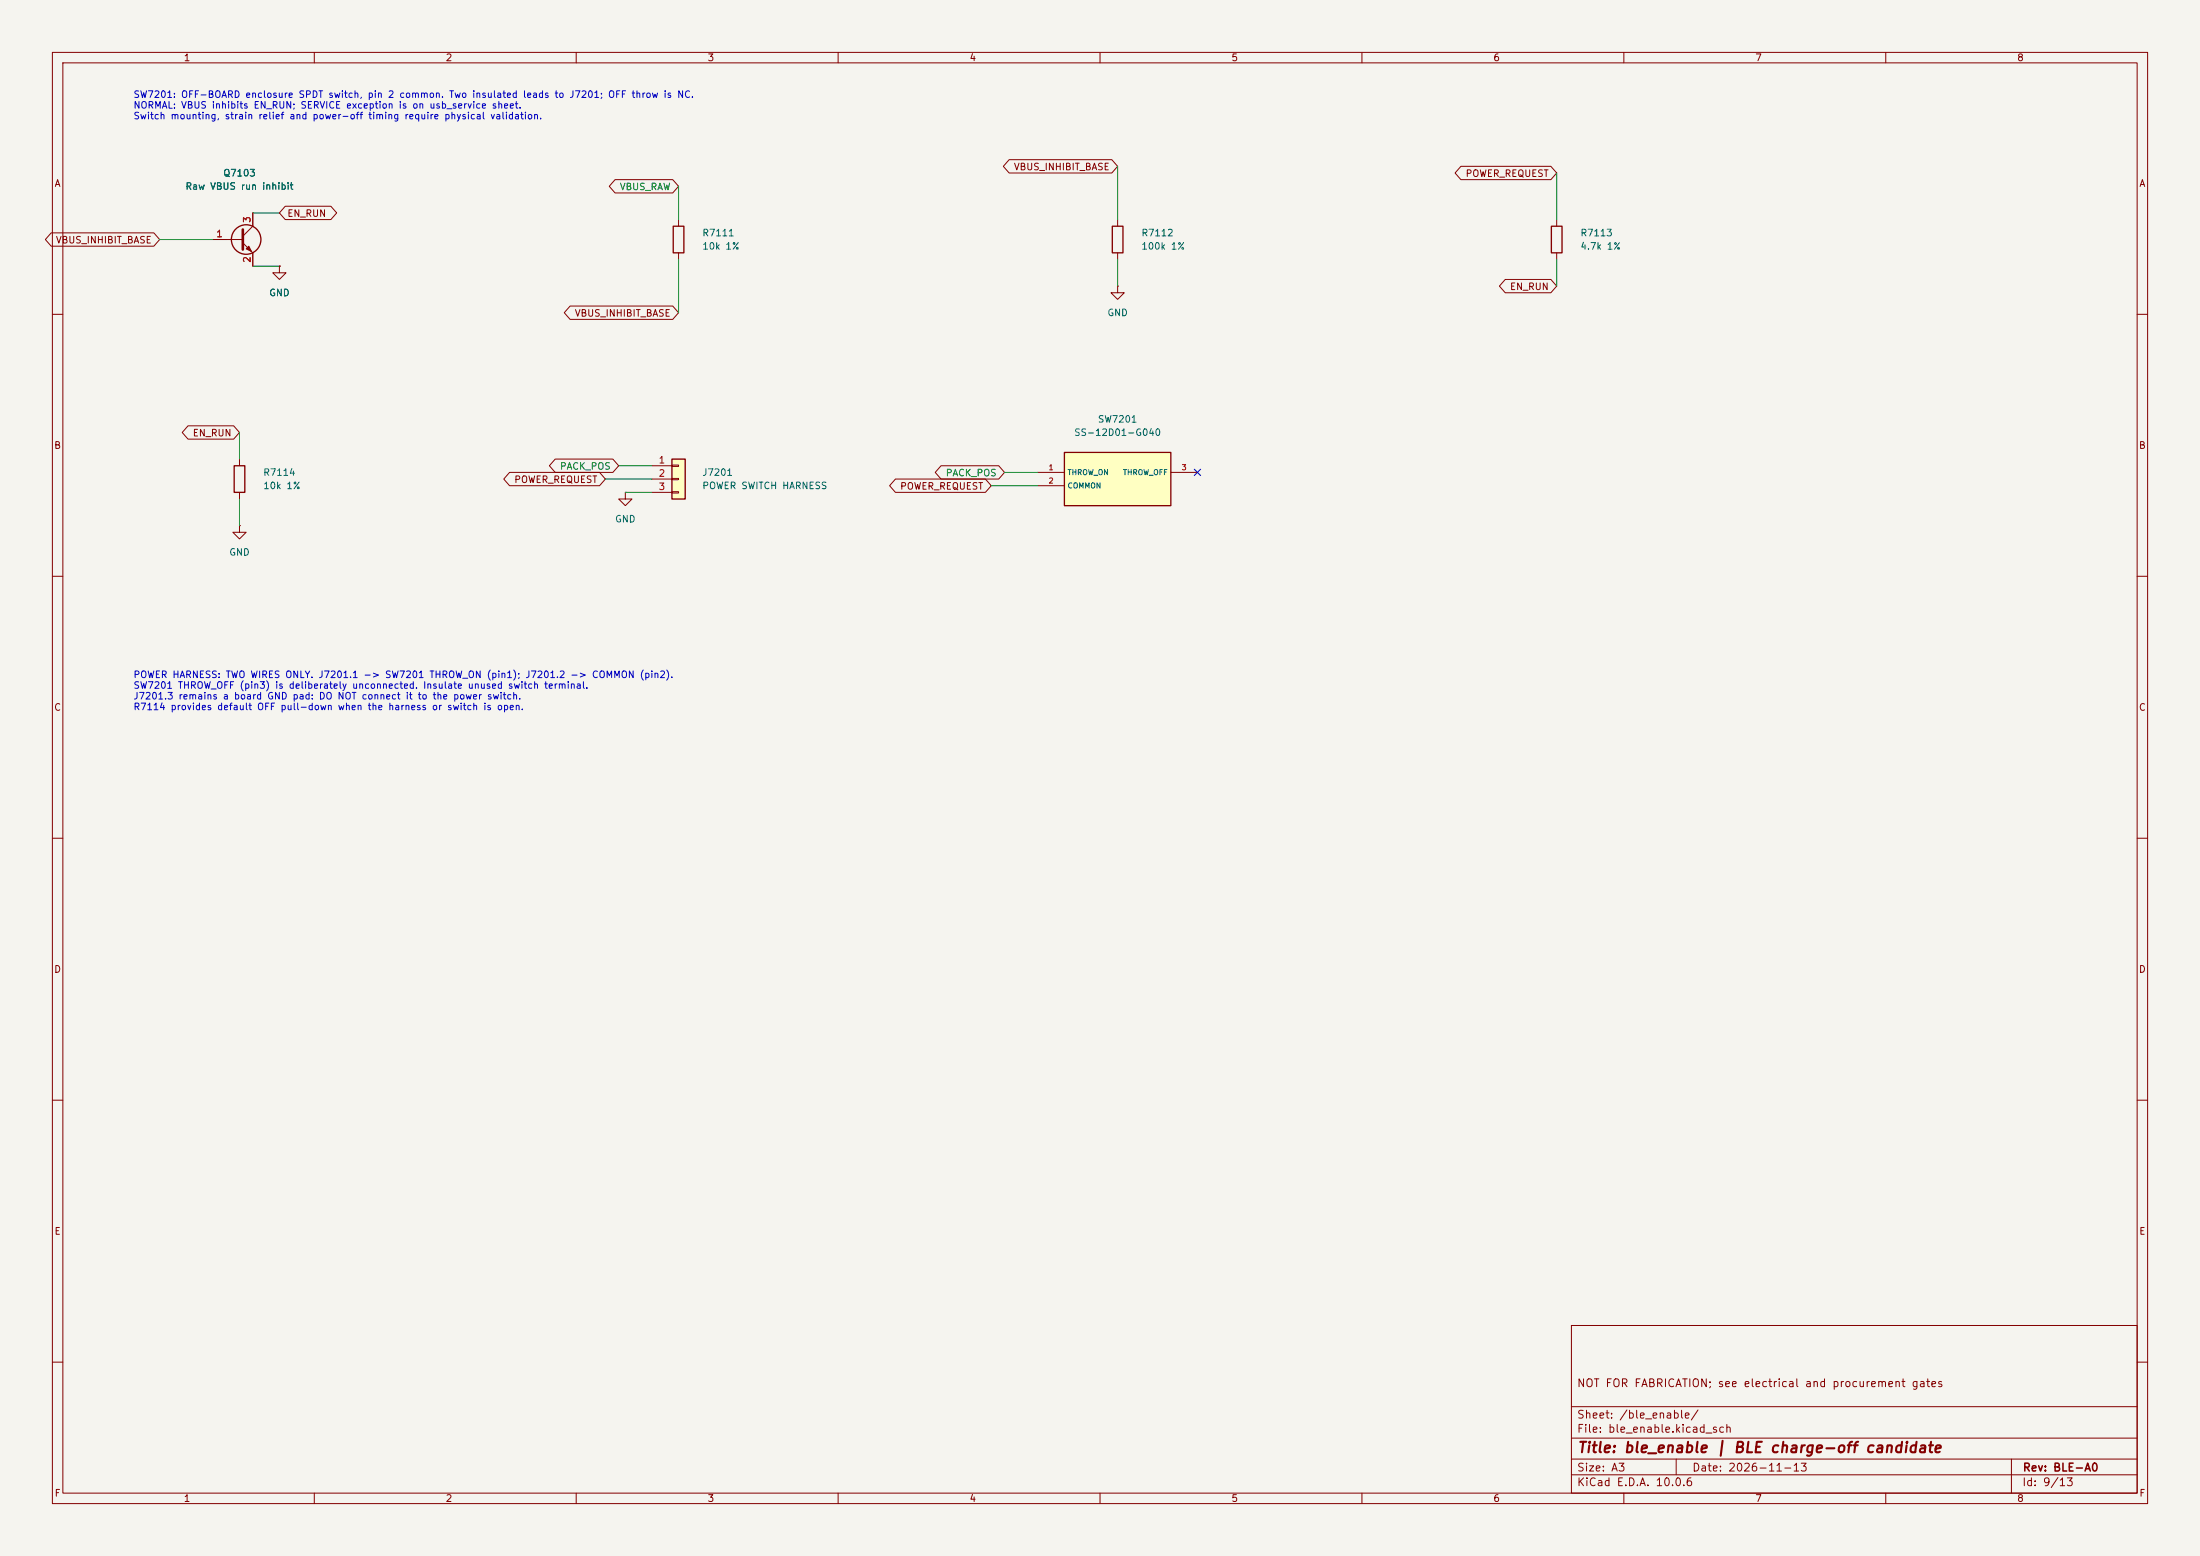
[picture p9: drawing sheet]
(kicad_sch
 (version 20260306)
 (generator "eeschema")
 (generator_version "10.0")
 (paper "A3")
 (title_block
  (title "ble_enable | BLE charge-off candidate")
  (date "2026-11-13")
  (rev "BLE-A0")
  (comment 1 "NOT FOR FABRICATION; see electrical and procurement gates"))
 (lib_symbols
  (symbol "BLE_Reviewed:SS-12D01-G040" (exclude_from_sim no) (in_bom yes) (on_board yes)
   (in_pos_files yes)
   (duplicate_pin_numbers_are_jumpers no)
   (property "Reference" "U" (at 0 7.62 0) (show_name no) (do_not_autoplace no) (effects (font (size 1.27 1.27))))
   (property "Value" "SS-12D01-G040" (at 0 -7.62 0) (show_name no) (do_not_autoplace no) (effects (font (size 1.27 1.27))))
   (property "Footprint" "" (at 0 0 0) (show_name no) (do_not_autoplace no) (hide yes) (effects (font (size 1.27 1.27))))
   (property "Datasheet" "" (at 0 0 0) (show_name no) (do_not_autoplace no) (hide yes) (effects (font (size 1.27 1.27))))
   (property "Description" "" (at 0 0 0) (show_name no) (do_not_autoplace no) (hide yes) (effects (font (size 1.27 1.27))))
   (symbol "SS-12D01-G040_0_1"
    (rectangle (start -10.16 5.08) (end 10.16 -5.08) (stroke (width 0.254) (type default)) (fill (type background))))
   (symbol "SS-12D01-G040_1_1"
    (pin passive line (at -15.24 1.27 0) (length 5.08) (name "THROW_ON" (effects (font (size 1 1)))) (number "1" (effects (font (size 1 1)))))
    (pin passive line (at -15.24 -1.27 0) (length 5.08) (name "COMMON" (effects (font (size 1 1)))) (number "2" (effects (font (size 1 1)))))
    (pin passive line (at 15.24 1.27 180) (length 5.08) (name "THROW_OFF" (effects (font (size 1 1)))) (number "3" (effects (font (size 1 1))))))
   (embedded_fonts no))
  (symbol "Connector_Generic:Conn_01x03"
   (pin_names
    (offset 1.016) (hide yes)) (exclude_from_sim no) (in_bom yes) (on_board yes)
   (in_pos_files yes)
   (duplicate_pin_numbers_are_jumpers no)
   (property "Reference" "J" (at 0 5.08 0) (show_name no) (do_not_autoplace no) (effects (font (size 1.27 1.27))))
   (property "Value" "Conn_01x03" (at 0 -5.08 0) (show_name no) (do_not_autoplace no) (effects (font (size 1.27 1.27))))
   (property "Footprint" "" (at 0 0 0) (show_name no) (do_not_autoplace no) (hide yes) (effects (font (size 1.27 1.27))))
   (property "Datasheet" "" (at 0 0 0) (show_name no) (do_not_autoplace no) (hide yes) (effects (font (size 1.27 1.27))))
   (property "Description" "Generic connector, single row, 01x03, script generated (kicad-library-utils/schlib/autogen/connector/)" (at 0 0 0) (show_name no) (do_not_autoplace no) (hide yes) (effects (font (size 1.27 1.27))))
   (symbol "Conn_01x03_1_1"
    (rectangle (start -1.27 3.81) (end 1.27 -3.81) (stroke (width 0.254) (type default)) (fill (type background)))
    (rectangle (start -1.27 2.667) (end 0 2.413) (stroke (width 0.1524) (type default)) (fill (type none)))
    (rectangle (start -1.27 0.127) (end 0 -0.127) (stroke (width 0.1524) (type default)) (fill (type none)))
    (rectangle (start -1.27 -2.413) (end 0 -2.667) (stroke (width 0.1524) (type default)) (fill (type none)))
    (pin passive line (at -5.08 2.54 0) (length 3.81) (name "Pin_1" (effects (font (size 1.27 1.27)))) (number "1" (effects (font (size 1.27 1.27)))))
    (pin passive line (at -5.08 0 0) (length 3.81) (name "Pin_2" (effects (font (size 1.27 1.27)))) (number "2" (effects (font (size 1.27 1.27)))))
    (pin passive line (at -5.08 -2.54 0) (length 3.81) (name "Pin_3" (effects (font (size 1.27 1.27)))) (number "3" (effects (font (size 1.27 1.27))))))
   (embedded_fonts no))
  (symbol "Device:R"
   (pin_numbers (hide yes))
   (pin_names
    (offset 0)) (exclude_from_sim no) (in_bom yes) (on_board yes)
   (in_pos_files yes)
   (duplicate_pin_numbers_are_jumpers no)
   (property "Reference" "R" (at 2.032 0 90) (show_name no) (do_not_autoplace no) (effects (font (size 1.27 1.27))))
   (property "Value" "R" (at 0 0 90) (show_name no) (do_not_autoplace no) (effects (font (size 1.27 1.27))))
   (property "Footprint" "" (at -1.778 0 90) (show_name no) (do_not_autoplace no) (hide yes) (effects (font (size 1.27 1.27))))
   (property "Datasheet" "" (at 0 0 0) (show_name no) (do_not_autoplace no) (hide yes) (effects (font (size 1.27 1.27))))
   (property "Description" "Resistor" (at 0 0 0) (show_name no) (do_not_autoplace no) (hide yes) (effects (font (size 1.27 1.27))))
   (symbol "R_0_1"
    (rectangle (start -1.016 -2.54) (end 1.016 2.54) (stroke (width 0.254) (type default)) (fill (type none))))
   (symbol "R_1_1"
    (pin passive line (at 0 3.81 270) (length 1.27) (name "" (effects (font (size 1.27 1.27)))) (number "1" (effects (font (size 1.27 1.27)))))
    (pin passive line (at 0 -3.81 90) (length 1.27) (name "" (effects (font (size 1.27 1.27)))) (number "2" (effects (font (size 1.27 1.27))))))
   (embedded_fonts no))
  (symbol "Transistor_BJT:MMBT3904"
   (pin_names
    (offset 0) (hide yes)) (exclude_from_sim no) (in_bom yes) (on_board yes)
   (in_pos_files yes)
   (duplicate_pin_numbers_are_jumpers no)
   (property "Reference" "Q" (at 5.08 1.905 0) (show_name no) (do_not_autoplace no) (effects (font (size 1.27 1.27)) (justify left)))
   (property "Value" "MMBT3904" (at 5.08 0 0) (show_name no) (do_not_autoplace no) (effects (font (size 1.27 1.27)) (justify left)))
   (property "Footprint" "Package_TO_SOT_SMD:SOT-23" (at 5.08 -1.905 0) (show_name no) (do_not_autoplace no) (hide yes) (effects (font (size 1.27 1.27)
    (italic yes)) (justify left)))
   (property "Datasheet" "https://www.onsemi.com/pdf/datasheet/pzt3904-d.pdf" (at 0 0 0) (show_name no) (do_not_autoplace no) (hide yes) (effects (font (size 1.27 1.27)) (justify left)))
   (property "Description" "0.2A Ic, 40V Vce, Small Signal NPN Transistor, SOT-23" (at 0 0 0) (show_name no) (do_not_autoplace no) (hide yes) (effects (font (size 1.27 1.27))))
   (property "Sim.Device" "NPN" (at 0 0 0) (show_name no) (do_not_autoplace no) (hide yes) (effects (font (size 1.27 1.27))))
   (property "Sim.Pins" "1=B 2=E 3=C" (at 0 0 0) (show_name no) (do_not_autoplace no) (hide yes) (effects (font (size 1.27 1.27))))
   (symbol "MMBT3904_0_1"
    (polyline (pts (xy -2.54 0) (xy 0.635 0)) (stroke (width 0) (type default)) (fill (type none)))
    (polyline (pts (xy 0.635 1.905) (xy 0.635 -1.905)) (stroke (width 0.508) (type default)) (fill (type none)))
    (circle (center 1.27 0) (radius 2.8194) (stroke (width 0.254) (type default)) (fill (type none))))
   (symbol "MMBT3904_1_1"
    (polyline (pts (xy 0.635 0.635) (xy 2.54 2.54)) (stroke (width 0) (type default)) (fill (type none)))
    (polyline (pts (xy 0.635 -0.635) (xy 2.54 -2.54)) (stroke (width 0) (type default)) (fill (type none)))
    (polyline (pts (xy 1.27 -1.778) (xy 1.778 -1.27) (xy 2.286 -2.286) (xy 1.27 -1.778)) (stroke (width 0) (type default)) (fill (type outline)))
    (pin input line (at -5.08 0 0) (length 2.54) (name "B" (effects (font (size 1.27 1.27)))) (number "1" (effects (font (size 1.27 1.27)))))
    (pin passive line (at 2.54 -5.08 90) (length 2.54) (name "E" (effects (font (size 1.27 1.27)))) (number "2" (effects (font (size 1.27 1.27)))))
    (pin passive line (at 2.54 5.08 270) (length 2.54) (name "C" (effects (font (size 1.27 1.27)))) (number "3" (effects (font (size 1.27 1.27))))))
   (embedded_fonts no))
  (symbol "power:GND"
   (power global)
   (pin_numbers (hide yes))
   (pin_names
    (offset 0) (hide yes)) (exclude_from_sim no) (in_bom yes) (on_board yes)
   (in_pos_files yes)
   (duplicate_pin_numbers_are_jumpers no)
   (property "Reference" "#PWR" (at 0 -6.35 0) (show_name no) (do_not_autoplace no) (hide yes) (effects (font (size 1.27 1.27))))
   (property "Value" "GND" (at 0 -3.81 0) (show_name no) (do_not_autoplace no) (effects (font (size 1.27 1.27))))
   (property "Footprint" "" (at 0 0 0) (show_name no) (do_not_autoplace no) (hide yes) (effects (font (size 1.27 1.27))))
   (property "Datasheet" "" (at 0 0 0) (show_name no) (do_not_autoplace no) (hide yes) (effects (font (size 1.27 1.27))))
   (property "Description" "Power symbol creates a global label with name \"GND\" , ground" (at 0 0 0) (show_name no) (do_not_autoplace no) (hide yes) (effects (font (size 1.27 1.27))))
   (symbol "GND_0_1"
    (polyline (pts (xy 0 0) (xy 0 -1.27) (xy 1.27 -1.27) (xy 0 -2.54) (xy -1.27 -1.27) (xy 0 -1.27)) (stroke (width 0) (type default)) (fill (type none))))
   (symbol "GND_1_1"
    (pin power_in line (at 0 0 270) (length 0) (name "" (effects (font (size 1.27 1.27)))) (number "1" (effects (font (size 1.27 1.27))))))
   (embedded_fonts no))
  (symbol "power:PWR_FLAG"
   (power global)
   (pin_numbers (hide yes))
   (pin_names
    (offset 0) (hide yes)) (exclude_from_sim no) (in_bom yes) (on_board yes)
   (in_pos_files yes)
   (duplicate_pin_numbers_are_jumpers no)
   (property "Reference" "#FLG" (at 0 1.905 0) (show_name no) (do_not_autoplace no) (hide yes) (effects (font (size 1.27 1.27))))
   (property "Value" "PWR_FLAG" (at 0 3.81 0) (show_name no) (do_not_autoplace no) (effects (font (size 1.27 1.27))))
   (property "Footprint" "" (at 0 0 0) (show_name no) (do_not_autoplace no) (hide yes) (effects (font (size 1.27 1.27))))
   (property "Datasheet" "" (at 0 0 0) (show_name no) (do_not_autoplace no) (hide yes) (effects (font (size 1.27 1.27))))
   (property "Description" "Special symbol for telling ERC where power comes from" (at 0 0 0) (show_name no) (do_not_autoplace no) (hide yes) (effects (font (size 1.27 1.27))))
   (symbol "PWR_FLAG_0_0"
    (pin power_out line (at 0 0 90) (length 0) (name "" (effects (font (size 1.27 1.27)))) (number "1" (effects (font (size 1.27 1.27))))))
   (symbol "PWR_FLAG_0_1"
    (polyline (pts (xy 0 0) (xy 0 1.27) (xy -1.016 1.905) (xy 0 2.54) (xy 1.016 1.905) (xy 0 1.27)) (stroke (width 0) (type default)) (fill (type none))))
   (embedded_fonts no))
  (symbol "BLE_Reviewed:WirePads_3"
   (pin_names
    (offset 1.016) (hide yes)) (exclude_from_sim no) (in_bom yes) (on_board yes)
   (in_pos_files yes)
   (duplicate_pin_numbers_are_jumpers no)
   (property "Reference" "J" (at 0 5.08 0) (show_name no) (do_not_autoplace no) (effects (font (size 1.27 1.27))))
   (property "Value" "Conn_01x03" (at 0 -5.08 0) (show_name no) (do_not_autoplace no) (effects (font (size 1.27 1.27))))
   (property "Footprint" "" (at 0 0 0) (show_name no) (do_not_autoplace no) (hide yes) (effects (font (size 1.27 1.27))))
   (property "Datasheet" "" (at 0 0 0) (show_name no) (do_not_autoplace no) (hide yes) (effects (font (size 1.27 1.27))))
   (property "Description" "Generic connector, single row, 01x03, script generated (kicad-library-utils/schlib/autogen/connector/)" (at 0 0 0) (show_name no) (do_not_autoplace no) (hide yes) (effects (font (size 1.27 1.27))))
   (symbol "WirePads_3_1_1"
    (rectangle (start -1.27 3.81) (end 1.27 -3.81) (stroke (width 0.254) (type default)) (fill (type background)))
    (rectangle (start -1.27 2.667) (end 0 2.413) (stroke (width 0.1524) (type default)) (fill (type none)))
    (rectangle (start -1.27 0.127) (end 0 -0.127) (stroke (width 0.1524) (type default)) (fill (type none)))
    (rectangle (start -1.27 -2.413) (end 0 -2.667) (stroke (width 0.1524) (type default)) (fill (type none)))
    (pin passive line (at -5.08 2.54 0) (length 3.81) (name "Pin_1" (effects (font (size 1.27 1.27)))) (number "1" (effects (font (size 1.27 1.27)))))
    (pin passive line (at -5.08 0 0) (length 3.81) (name "Pin_2" (effects (font (size 1.27 1.27)))) (number "2" (effects (font (size 1.27 1.27)))))
    (pin passive line (at -5.08 -2.54 0) (length 3.81) (name "Pin_3" (effects (font (size 1.27 1.27)))) (number "3" (effects (font (size 1.27 1.27))))))
   (embedded_fonts no)))
 (global_label "EN_RUN"
  (shape bidirectional) (at 297.18 54.61 180) (effects (font (size 1.27 1.27)) (justify right))
  (property "Intersheetrefs" "${INTERSHEET_REFS}" (at 297.18 54.61 0) (hide yes) (show_name no) (do_not_autoplace no) (effects (font (size 1.27 1.27)))))
 (global_label "PACK_POS"
  (shape bidirectional) (at 118.11 88.9 180) (effects (font (size 1.27 1.27)) (justify right))
  (property "Intersheetrefs" "${INTERSHEET_REFS}" (at 118.11 88.9 0) (hide yes) (show_name no) (do_not_autoplace no) (effects (font (size 1.27 1.27)))))
 (global_label "PACK_POS"
  (shape bidirectional) (at 191.77 90.17 180) (effects (font (size 1.27 1.27)) (justify right))
  (property "Intersheetrefs" "${INTERSHEET_REFS}" (at 191.77 90.17 0) (hide yes) (show_name no) (do_not_autoplace no) (effects (font (size 1.27 1.27)))))
 (global_label "VBUS_INHIBIT_BASE"
  (shape bidirectional) (at 213.36 31.75 180) (effects (font (size 1.27 1.27)) (justify right))
  (property "Intersheetrefs" "${INTERSHEET_REFS}" (at 213.36 31.75 0) (hide yes) (show_name no) (do_not_autoplace no) (effects (font (size 1.27 1.27)))))
 (global_label "POWER_REQUEST"
  (shape bidirectional) (at 297.18 33.02 180) (effects (font (size 1.27 1.27)) (justify right))
  (property "Intersheetrefs" "${INTERSHEET_REFS}" (at 297.18 33.02 0) (hide yes) (show_name no) (do_not_autoplace no) (effects (font (size 1.27 1.27)))))
 (global_label "EN_RUN"
  (shape bidirectional) (at 53.34 40.64 0) (effects (font (size 1.27 1.27)) (justify left))
  (property "Intersheetrefs" "${INTERSHEET_REFS}" (at 53.34 40.64 0) (hide yes) (show_name no) (do_not_autoplace no) (effects (font (size 1.27 1.27)))))
 (global_label "VBUS_INHIBIT_BASE"
  (shape bidirectional) (at 30.48 45.72 180) (effects (font (size 1.27 1.27)) (justify right))
  (property "Intersheetrefs" "${INTERSHEET_REFS}" (at 30.48 45.72 0) (hide yes) (show_name no) (do_not_autoplace no) (effects (font (size 1.27 1.27)))))
 (global_label "VBUS_RAW"
  (shape bidirectional) (at 129.54 35.56 180) (effects (font (size 1.27 1.27)) (justify right))
  (property "Intersheetrefs" "${INTERSHEET_REFS}" (at 129.54 35.56 0) (hide yes) (show_name no) (do_not_autoplace no) (effects (font (size 1.27 1.27)))))
 (global_label "POWER_REQUEST"
  (shape bidirectional) (at 189.23 92.71 180) (effects (font (size 1.27 1.27)) (justify right))
  (property "Intersheetrefs" "${INTERSHEET_REFS}" (at 189.23 92.71 0) (hide yes) (show_name no) (do_not_autoplace no) (effects (font (size 1.27 1.27)))))
 (global_label "VBUS_INHIBIT_BASE"
  (shape bidirectional) (at 129.54 59.69 180) (effects (font (size 1.27 1.27)) (justify right))
  (property "Intersheetrefs" "${INTERSHEET_REFS}" (at 129.54 59.69 0) (hide yes) (show_name no) (do_not_autoplace no) (effects (font (size 1.27 1.27)))))
 (global_label "POWER_REQUEST"
  (shape bidirectional) (at 115.57 91.44 180) (effects (font (size 1.27 1.27)) (justify right))
  (property "Intersheetrefs" "${INTERSHEET_REFS}" (at 115.57 91.44 0) (hide yes) (show_name no) (do_not_autoplace no) (effects (font (size 1.27 1.27)))))
 (global_label "EN_RUN"
  (shape bidirectional) (at 45.72 82.55 180) (effects (font (size 1.27 1.27)) (justify right))
  (property "Intersheetrefs" "${INTERSHEET_REFS}" (at 45.72 82.55 0) (hide yes) (show_name no) (do_not_autoplace no) (effects (font (size 1.27 1.27)))))
 (symbol
  (lib_id "BLE_Reviewed:SS-12D01-G040") (at 213.36 91.44 0) (unit 1)
  (body_style 1) (exclude_from_sim no) (in_bom yes) (on_board no)
  (in_pos_files no) (dnp no)
  (property "Reference" "SW7201" (at 213.36 80.01 0) (show_name no) (do_not_autoplace no) (effects (font (size 1.27 1.27))))
  (property "Value" "SS-12D01-G040" (at 213.36 82.55 0) (show_name no) (do_not_autoplace no) (effects (font (size 1.27 1.27))))
  (property "Footprint" "" (at 213.36 91.44 0) (hide yes) (show_name no) (do_not_autoplace no) (effects (font (size 1.27 1.27))))
  (property "Datasheet" "" (at 213.36 91.44 0) (hide yes) (show_name no) (do_not_autoplace no) (effects (font (size 1.27 1.27))))
  (property "Description" "" (at 213.36 91.44 0) (show_name no) (do_not_autoplace no) (effects (font (size 1.27 1.27))))
  (property "MPN" "SS-12D01-G040" (at 213.36 91.44 0) (hide yes) (show_name no) (do_not_autoplace no) (effects (font (size 1.27 1.27))))
  (property "AssemblyDomain" "enclosure" (at 213.36 91.44 0) (hide yes) (show_name no) (do_not_autoplace no) (effects (font (size 1.27 1.27))))
  (property "Qualification" "Candidate; see source contract" (at 213.36 91.44 0) (hide yes) (show_name no) (do_not_autoplace no) (effects (font (size 1.27 1.27))))
  (property "LCSC" "C2876014" (at 213.36 91.44 0) (hide yes) (show_name no) (do_not_autoplace no) (effects (font (size 1.27 1.27)))) (pin "2") (pin "1") (pin "3"))
 (symbol
  (lib_id "Transistor_BJT:MMBT3904") (at 45.72 45.72 0) (unit 1)
  (body_style 1) (exclude_from_sim no) (in_bom yes) (on_board yes)
  (in_pos_files yes) (dnp no)
  (property "Reference" "Q7103" (at 45.72 33.02 0) (show_name no) (do_not_autoplace no) (effects (font (size 1.27 1.27))))
  (property "Value" "Raw VBUS run inhibit" (at 45.72 35.56 0) (show_name no) (do_not_autoplace no) (effects (font (size 1.27 1.27))))
  (property "Footprint" "Package_TO_SOT_SMD:SOT-23" (at 45.72 45.72 0) (hide yes) (show_name no) (do_not_autoplace no) (effects (font (size 1.27 1.27))))
  (property "Datasheet" "" (at 45.72 45.72 0) (hide yes) (show_name no) (do_not_autoplace no) (effects (font (size 1.27 1.27))))
  (property "Description" "" (at 45.72 45.72 0) (show_name no) (do_not_autoplace no) (effects (font (size 1.27 1.27))))
  (property "MPN" "MMBT3904-7-F" (at 45.72 45.72 0) (hide yes) (show_name no) (do_not_autoplace no) (effects (font (size 1.27 1.27))))
  (property "AssemblyDomain" "main" (at 45.72 45.72 0) (hide yes) (show_name no) (do_not_autoplace no) (effects (font (size 1.27 1.27))))
  (property "Qualification" "Candidate; see source contract" (at 45.72 45.72 0) (hide yes) (show_name no) (do_not_autoplace no) (effects (font (size 1.27 1.27)))) (pin "1") (pin "2") (pin "3"))
 (symbol
  (lib_id "Device:R") (at 297.18 45.72 0) (unit 1)
  (body_style 1) (exclude_from_sim no) (in_bom yes) (on_board yes)
  (in_pos_files yes) (dnp no)
  (property "Reference" "R7113" (at 301.625 44.45 0) (show_name no) (do_not_autoplace no) (effects (font (size 1.27 1.27)) (justify left)))
  (property "Value" "4.7k 1%" (at 301.625 46.99 0) (show_name no) (do_not_autoplace no) (effects (font (size 1.27 1.27)) (justify left)))
  (property "Footprint" "Resistor_SMD:R_0603_1608Metric" (at 297.18 45.72 0) (hide yes) (show_name no) (do_not_autoplace no) (effects (font (size 1.27 1.27))))
  (property "Datasheet" "" (at 297.18 45.72 0) (hide yes) (show_name no) (do_not_autoplace no) (effects (font (size 1.27 1.27))))
  (property "Description" "" (at 297.18 45.72 0) (show_name no) (do_not_autoplace no) (effects (font (size 1.27 1.27))))
  (property "MPN" "RC0603FR-074K7L" (at 297.18 45.72 0) (hide yes) (show_name no) (do_not_autoplace no) (effects (font (size 1.27 1.27))))
  (property "AssemblyDomain" "main" (at 297.18 45.72 0) (hide yes) (show_name no) (do_not_autoplace no) (effects (font (size 1.27 1.27))))
  (property "Qualification" "Candidate; see source contract" (at 297.18 45.72 0) (hide yes) (show_name no) (do_not_autoplace no) (effects (font (size 1.27 1.27)))) (pin "1") (pin "2"))
 (symbol
  (lib_id "Device:R") (at 213.36 45.72 0) (unit 1)
  (body_style 1) (exclude_from_sim no) (in_bom yes) (on_board yes)
  (in_pos_files yes) (dnp no)
  (property "Reference" "R7112" (at 217.805 44.45 0) (show_name no) (do_not_autoplace no) (effects (font (size 1.27 1.27)) (justify left)))
  (property "Value" "100k 1%" (at 217.805 46.99 0) (show_name no) (do_not_autoplace no) (effects (font (size 1.27 1.27)) (justify left)))
  (property "Footprint" "Resistor_SMD:R_0603_1608Metric" (at 213.36 45.72 0) (hide yes) (show_name no) (do_not_autoplace no) (effects (font (size 1.27 1.27))))
  (property "Datasheet" "" (at 213.36 45.72 0) (hide yes) (show_name no) (do_not_autoplace no) (effects (font (size 1.27 1.27))))
  (property "Description" "" (at 213.36 45.72 0) (show_name no) (do_not_autoplace no) (effects (font (size 1.27 1.27))))
  (property "MPN" "0603WAF1003T5E" (at 213.36 45.72 0) (hide yes) (show_name no) (do_not_autoplace no) (effects (font (size 1.27 1.27))))
  (property "AssemblyDomain" "main" (at 213.36 45.72 0) (hide yes) (show_name no) (do_not_autoplace no) (effects (font (size 1.27 1.27))))
  (property "Qualification" "Candidate; see source contract" (at 213.36 45.72 0) (hide yes) (show_name no) (do_not_autoplace no) (effects (font (size 1.27 1.27))))
  (property "LCSC" "C25803" (at 213.36 45.72 0) (hide yes) (show_name no) (do_not_autoplace no) (effects (font (size 1.27 1.27))))
  (property "SubstitutedFrom" "RC0603FR-07100KL" (at 213.36 45.72 0) (hide yes) (show_name no) (do_not_autoplace no) (effects (font (size 1.27 1.27)))) (pin "1") (pin "2"))
 (symbol
  (lib_id "power:GND") (at 213.36 54.61 0) (unit 1)
  (body_style 1) (exclude_from_sim no) (in_bom yes) (on_board yes)
  (in_pos_files yes) (dnp no)
  (property "Reference" "#PWR8038" (at 213.36 60.96 0) (hide yes) (show_name no) (do_not_autoplace no) (effects (font (size 1.27 1.27))))
  (property "Value" "GND" (at 213.36 59.69 0) (show_name no) (do_not_autoplace no) (effects (font (size 1.27 1.27))))
  (property "Footprint" "" (at 213.36 54.61 0) (hide yes) (show_name no) (do_not_autoplace no) (effects (font (size 1.27 1.27))))
  (property "Datasheet" "" (at 213.36 54.61 0) (hide yes) (show_name no) (do_not_autoplace no) (effects (font (size 1.27 1.27))))
  (property "Description" "" (at 213.36 54.61 0) (show_name no) (do_not_autoplace no) (effects (font (size 1.27 1.27)))) (pin "1"))
 (symbol
  (lib_id "BLE_Reviewed:WirePads_3") (at 129.54 91.44 0) (unit 1)
  (body_style 1) (exclude_from_sim no) (in_bom yes) (on_board yes)
  (in_pos_files yes) (dnp no)
  (property "Reference" "J7201" (at 133.985 90.17 0) (show_name no) (do_not_autoplace no) (effects (font (size 1.27 1.27)) (justify left)))
  (property "Value" "POWER SWITCH HARNESS" (at 133.985 92.71 0) (show_name no) (do_not_autoplace no) (effects (font (size 1.27 1.27)) (justify left)))
  (property "Footprint" "BLE_Candidate:WirePads_3_P2.54" (at 129.54 91.44 0) (hide yes) (show_name no) (do_not_autoplace no) (effects (font (size 1.27 1.27))))
  (property "Datasheet" "" (at 129.54 91.44 0) (hide yes) (show_name no) (do_not_autoplace no) (effects (font (size 1.27 1.27))))
  (property "Description" "" (at 129.54 91.44 0) (show_name no) (do_not_autoplace no) (effects (font (size 1.27 1.27))))
  (property "MPN" "SOLDER_PADS_3WIRE" (at 129.54 91.44 0) (hide yes) (show_name no) (do_not_autoplace no) (effects (font (size 1.27 1.27))))
  (property "AssemblyDomain" "main" (at 129.54 91.44 0) (hide yes) (show_name no) (do_not_autoplace no) (effects (font (size 1.27 1.27))))
  (property "Qualification" "Candidate; see source contract" (at 129.54 91.44 0) (hide yes) (show_name no) (do_not_autoplace no) (effects (font (size 1.27 1.27)))) (pin "1") (pin "3") (pin "2"))
 (symbol
  (lib_id "power:GND") (at 53.34 50.8 0) (unit 1)
  (body_style 1) (exclude_from_sim no) (in_bom yes) (on_board yes)
  (in_pos_files yes) (dnp no)
  (property "Reference" "#PWR8039" (at 53.34 57.15 0) (hide yes) (show_name no) (do_not_autoplace no) (effects (font (size 1.27 1.27))))
  (property "Value" "GND" (at 53.34 55.88 0) (show_name no) (do_not_autoplace no) (effects (font (size 1.27 1.27))))
  (property "Footprint" "" (at 53.34 50.8 0) (hide yes) (show_name no) (do_not_autoplace no) (effects (font (size 1.27 1.27))))
  (property "Datasheet" "" (at 53.34 50.8 0) (hide yes) (show_name no) (do_not_autoplace no) (effects (font (size 1.27 1.27))))
  (property "Description" "" (at 53.34 50.8 0) (show_name no) (do_not_autoplace no) (effects (font (size 1.27 1.27)))) (pin "1"))
 (symbol
  (lib_id "Device:R") (at 129.54 45.72 0) (unit 1)
  (body_style 1) (exclude_from_sim no) (in_bom yes) (on_board yes)
  (in_pos_files yes) (dnp no)
  (property "Reference" "R7111" (at 133.985 44.45 0) (show_name no) (do_not_autoplace no) (effects (font (size 1.27 1.27)) (justify left)))
  (property "Value" "10k 1%" (at 133.985 46.99 0) (show_name no) (do_not_autoplace no) (effects (font (size 1.27 1.27)) (justify left)))
  (property "Footprint" "Resistor_SMD:R_0603_1608Metric" (at 129.54 45.72 0) (hide yes) (show_name no) (do_not_autoplace no) (effects (font (size 1.27 1.27))))
  (property "Datasheet" "" (at 129.54 45.72 0) (hide yes) (show_name no) (do_not_autoplace no) (effects (font (size 1.27 1.27))))
  (property "Description" "" (at 129.54 45.72 0) (show_name no) (do_not_autoplace no) (effects (font (size 1.27 1.27))))
  (property "MPN" "RC0603FR-0710KL" (at 129.54 45.72 0) (hide yes) (show_name no) (do_not_autoplace no) (effects (font (size 1.27 1.27))))
  (property "AssemblyDomain" "main" (at 129.54 45.72 0) (hide yes) (show_name no) (do_not_autoplace no) (effects (font (size 1.27 1.27))))
  (property "Qualification" "Candidate; see source contract" (at 129.54 45.72 0) (hide yes) (show_name no) (do_not_autoplace no) (effects (font (size 1.27 1.27)))) (pin "1") (pin "2"))
 (symbol
  (lib_id "power:GND") (at 119.38 93.98 0) (unit 1)
  (body_style 1) (exclude_from_sim no) (in_bom yes) (on_board yes)
  (in_pos_files yes) (dnp no)
  (property "Reference" "#PWR8040" (at 119.38 100.33 0) (hide yes) (show_name no) (do_not_autoplace no) (effects (font (size 1.27 1.27))))
  (property "Value" "GND" (at 119.38 99.06 0) (show_name no) (do_not_autoplace no) (effects (font (size 1.27 1.27))))
  (property "Footprint" "" (at 119.38 93.98 0) (hide yes) (show_name no) (do_not_autoplace no) (effects (font (size 1.27 1.27))))
  (property "Datasheet" "" (at 119.38 93.98 0) (hide yes) (show_name no) (do_not_autoplace no) (effects (font (size 1.27 1.27))))
  (property "Description" "" (at 119.38 93.98 0) (show_name no) (do_not_autoplace no) (effects (font (size 1.27 1.27)))) (pin "1"))
 (symbol
  (lib_id "power:GND") (at 45.72 100.33 0) (unit 1)
  (body_style 1) (exclude_from_sim no) (in_bom yes) (on_board yes)
  (in_pos_files yes) (dnp no)
  (property "Reference" "#PWR8041" (at 45.72 106.68 0) (hide yes) (show_name no) (do_not_autoplace no) (effects (font (size 1.27 1.27))))
  (property "Value" "GND" (at 45.72 105.41 0) (show_name no) (do_not_autoplace no) (effects (font (size 1.27 1.27))))
  (property "Footprint" "" (at 45.72 100.33 0) (hide yes) (show_name no) (do_not_autoplace no) (effects (font (size 1.27 1.27))))
  (property "Datasheet" "" (at 45.72 100.33 0) (hide yes) (show_name no) (do_not_autoplace no) (effects (font (size 1.27 1.27))))
  (property "Description" "" (at 45.72 100.33 0) (show_name no) (do_not_autoplace no) (effects (font (size 1.27 1.27)))) (pin "1"))
 (symbol
  (lib_id "Device:R") (at 45.72 91.44 0) (unit 1)
  (body_style 1) (exclude_from_sim no) (in_bom yes) (on_board yes)
  (in_pos_files yes) (dnp no)
  (property "Reference" "R7114" (at 50.165 90.17 0) (show_name no) (do_not_autoplace no) (effects (font (size 1.27 1.27)) (justify left)))
  (property "Value" "10k 1%" (at 50.165 92.71 0) (show_name no) (do_not_autoplace no) (effects (font (size 1.27 1.27)) (justify left)))
  (property "Footprint" "Resistor_SMD:R_0603_1608Metric" (at 45.72 91.44 0) (hide yes) (show_name no) (do_not_autoplace no) (effects (font (size 1.27 1.27))))
  (property "Datasheet" "" (at 45.72 91.44 0) (hide yes) (show_name no) (do_not_autoplace no) (effects (font (size 1.27 1.27))))
  (property "Description" "" (at 45.72 91.44 0) (show_name no) (do_not_autoplace no) (effects (font (size 1.27 1.27))))
  (property "MPN" "RC0603FR-0710KL" (at 45.72 91.44 0) (hide yes) (show_name no) (do_not_autoplace no) (effects (font (size 1.27 1.27))))
  (property "AssemblyDomain" "main" (at 45.72 91.44 0) (hide yes) (show_name no) (do_not_autoplace no) (effects (font (size 1.27 1.27))))
  (property "Qualification" "Candidate; see source contract" (at 45.72 91.44 0) (hide yes) (show_name no) (do_not_autoplace no) (effects (font (size 1.27 1.27)))) (pin "2") (pin "1"))
 (wire (pts (xy 189.23 92.71) (xy 198.12 92.71)) (stroke (width 0) (type solid)))
 (wire (pts (xy 129.54 49.53) (xy 129.54 59.69)) (stroke (width 0) (type solid)))
 (wire (pts (xy 191.77 90.17) (xy 198.12 90.17)) (stroke (width 0) (type solid)))
 (wire (pts (xy 48.26 40.64) (xy 53.34 40.64)) (stroke (width 0) (type solid)))
 (wire (pts (xy 45.72 82.55) (xy 45.72 87.63)) (stroke (width 0) (type solid)))
 (wire (pts (xy 115.57 91.44) (xy 124.46 91.44)) (stroke (width 0) (type solid)))
 (wire (pts (xy 45.72 95.25) (xy 45.72 100.33)) (stroke (width 0) (type solid)))
 (wire (pts (xy 30.48 45.72) (xy 40.64 45.72)) (stroke (width 0) (type solid)))
 (wire (pts (xy 297.18 33.02) (xy 297.18 41.91)) (stroke (width 0) (type solid)))
 (wire (pts (xy 213.36 49.53) (xy 213.36 54.61)) (stroke (width 0) (type solid)))
 (wire (pts (xy 118.11 88.9) (xy 124.46 88.9)) (stroke (width 0) (type solid)))
 (wire (pts (xy 119.38 93.98) (xy 124.46 93.98)) (stroke (width 0) (type solid)))
 (wire (pts (xy 213.36 31.75) (xy 213.36 41.91)) (stroke (width 0) (type solid)))
 (wire (pts (xy 48.26 50.8) (xy 53.34 50.8)) (stroke (width 0) (type solid)))
 (wire (pts (xy 297.18 49.53) (xy 297.18 54.61)) (stroke (width 0) (type solid)))
 (wire (pts (xy 129.54 35.56) (xy 129.54 41.91)) (stroke (width 0) (type solid)))
 (sheet_instances (path ""
   (page "1")))
 (text "SW7201: OFF-BOARD enclosure SPDT switch, pin 2 common. Two insulated leads to J7201; OFF throw is NC.\nNORMAL: VBUS inhibits EN_RUN; SERVICE exception is on usb_service sheet.\nSwitch mounting, strain relief and power-off timing require physical validation." (at 25.4 20.32 0) (effects (font (size 1.27 1.27)) (justify left)))
 (no_connect (at 228.6 90.17))
 (text "POWER HARNESS: TWO WIRES ONLY. J7201.1 -> SW7201 THROW_ON (pin1); J7201.2 -> COMMON (pin2).\nSW7201 THROW_OFF (pin3) is deliberately unconnected. Insulate unused switch terminal.\nJ7201.3 remains a board GND pad: DO NOT connect it to the power switch.\nR7114 provides default OFF pull-down when the harness or switch is open." (at 25.4 132.08 0) (effects (font (size 1.27 1.27)) (justify left))))
